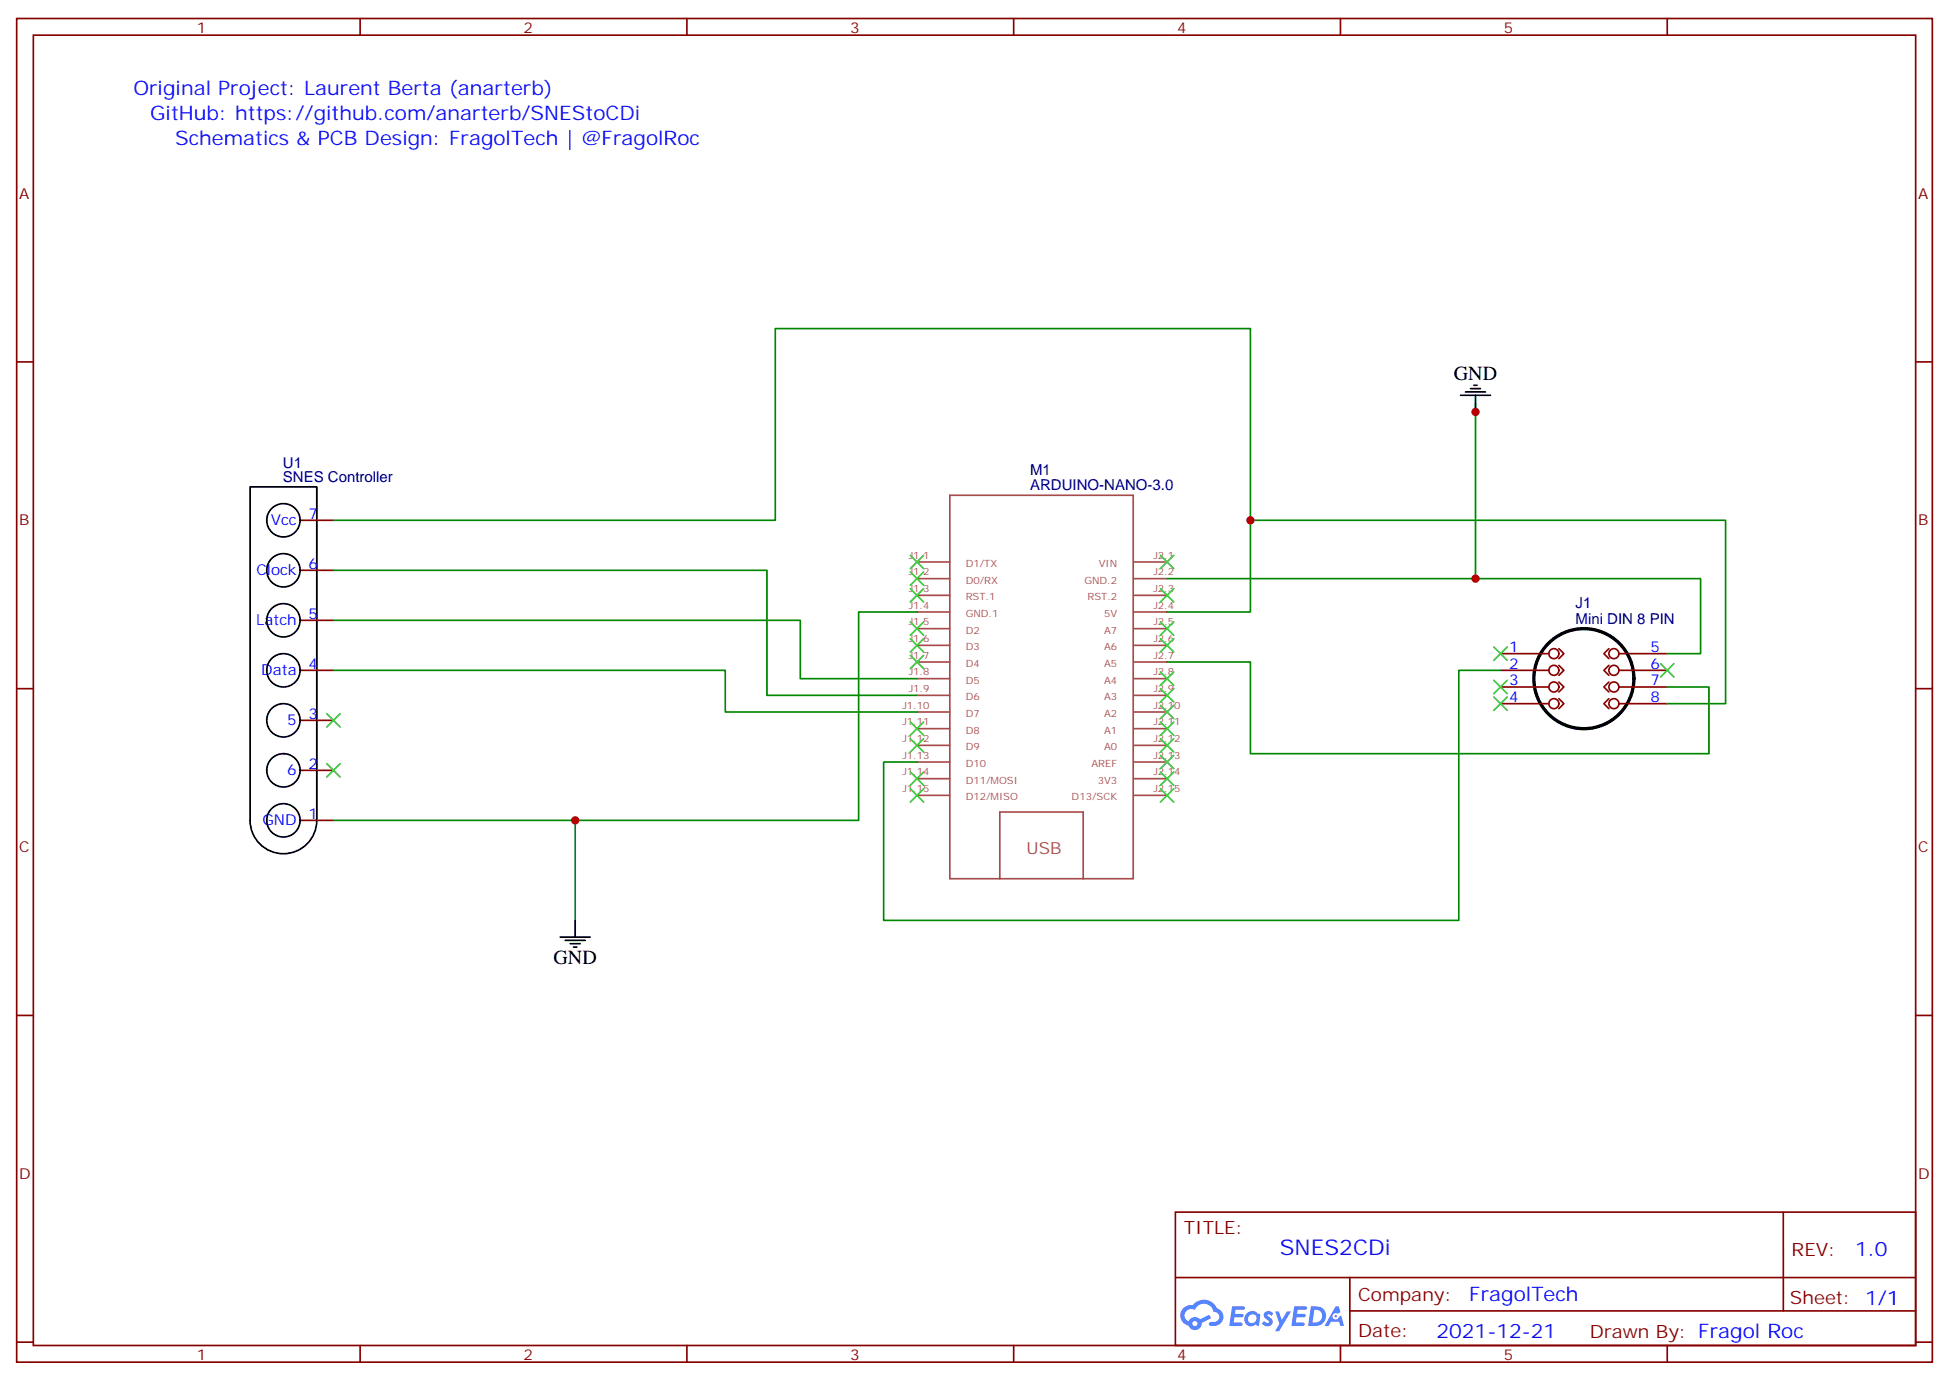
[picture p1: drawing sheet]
<svg xmlns="http://www.w3.org/2000/svg" width="412mm" height="292mm" viewBox="0 0 412 292" stroke-linecap="round" stroke-linejoin="round" font-family="sans-serif">
<g fill="none" stroke="#870000" stroke-width=".35">
<path d="M3.5 3.9h405.4v284.4h-405.4zM7.1 7.4h398.2v277.3h-398.2zM76.2 3.9v3.5M145.3 3.9v3.5M214.5 3.9v3.5M283.6 3.9v3.5M352.8 3.9v3.5M3.5 76.6h3.6M405.3 76.6h3.6M3.5 145.7h3.6M405.3 145.7h3.6M3.5 214.9h3.6"/>
<path d="M405.3 214.9h3.6M248.7 256.5h156.6v28.2h-156.6zM377.3 256.5v20.9M248.7 270.4h156.5M285.6 277.4h119.6M285.6 270.4v14.1M3.5 284h3.6M76.2 284.7v3.6M145.3 284.7v3.6M214.5 284.7v3.6M283.6 284.7v3.6M352.8 284.7v3.6"/>
<path d="M405.3 284h3.6"/>
</g>
<g fill="#5487ff">
<path d="M267.7 277.7a1.22 1.22 0 0 1 1.7 .2l-.4 .6a.47 .47 0 0 0-.3-.4 .47 .47 0 0 0-.5 .2v.1a1.55 1.55 0 0 1 1.1 1.5 1.34 1.34 0 0 1-2.3 .2l.5-.6 .7 .5a.29 .29 0 0 0 .3-.3 .29 .29 0 0 0-.2-.3 1.04 1.04 0 0 1-.6-1.7z"/>
<path d="M260.7 276.4h2.1a.43 .43 0 0 1 .5 .1 .43 .43 0 0 1 .1 .5l-.3 .2h-1.7l-.1 .8h1.5a.37 .37 0 0 1 .3 .4 .37 .37 0 0 1-.3 .4h-1.6l-.2 1.1h1.3a.43 .43 0 0 1 .5 0 .43 .43 0 0 1 .1 .5l-.3 .2h-2.5z"/>
<path d="M273.8 276.4h2.2a.43 .43 0 0 1 .4 .1 .43 .43 0 0 1 .1 .5l-.3 .2h-1.6l-.2 .8h1.6a.37 .37 0 0 1 .3 .4 .37 .37 0 0 1-.4 .4h-1.6l-.1 1.1h1.3a.43 .43 0 0 1 .4 0 .43 .43 0 0 1 .1 .5l-.3 .2h-2.4z"/>
<path d="M282.6 276.4h.7l.3 1.3-.6 .3a.69 .69 0 0 0-1 .3 .69 .69 0 0 0 .4 .9 .69 .69 0 0 0 .9-.6l.5-.2 .6 2.2h-.8l-.2-.9h-1.8l-.5 .9h-.8z"/>
<path d="M269.8 277.5h.8l.6 1.8 1.1-1.8h.9l-2.6 4.2h-.8l.9-1.5z"/>
<path d="M277.4 276.4l-.6 4.2h1.3a2.11 2.11 0 0 0 2.5-2.1 2.11 2.11 0 0 0-2.5-2.1zM278.1 277.2a1.39 1.39 0 0 1 1.7 1.4 1.39 1.39 0 0 1-1.8 1.3h-.3z"/>
<path d="M263.7 278.1a1.47 1.47 0 0 0-.1 2.1 1.47 1.47 0 0 0 2.1 .1l.7 .3 .3-2.3-.2-.3h-.4a1.49 1.49 0 0 0-2.4 .1zM264.4 278.4a.92 .92 0 0 1 1.5 .5 .92 .92 0 0 1-1.3 1.1 .9 .9 0 0 1-.2-1.6z"/>
<path d="M250.4 276.8a2.18 2.18 0 0 0 1.1 3.7 1.44 1.44 0 0 0 1.6 .9 1.44 1.44 0 0 0 1.2-1.4l2-1-.5-.8-1.9 1a1.47 1.47 0 0 0-2.4 .4 1.39 1.39 0 0 1-.7-1.9 1.39 1.39 0 0 1 2-.5 2.08 2.08 0 0 1 2.2-1.3 2.08 2.08 0 0 1 1.8 1.7 1.07 1.07 0 0 1 1.2 1 1.07 1.07 0 0 1-1 1.1h-.7a.43 .43 0 0 0-.5 .4 .43 .43 0 0 0 .4 .5 2 2 0 0 0 2.4-1 2 2 0 0 0-.7-2.6l-.4-.2a2.98 2.98 0 0 0-5.1-.6l-1.1 .1zM252.3 280.1a.55 .55 0 0 1 1.1 0 .55 .55 0 0 1-1.1 0z"/>
<circle cx="282.6" cy="278.5" r=".26"/>
</g>
<g fill="none" stroke="#000" stroke-width=".35">
<path d="M309 83.6h6.4M310.1 82.9h4.2M311.1 82.2h2.2M311.9 81.5h.7M312.2 83.6v3.6M52.9 103h14.1v70.6a7.1 7.1 0 0 1-7 7.1 7.1 7.1 0 0 1-7.1-7.1zM118.5 198.3h6.4M119.6 199h4.2M120.6 199.7h2.2M121.7 194.8v3.5M121.4 200.4h.7"/>
<circle cx="60" cy="110.1" r="3.5"/>
<circle cx="60" cy="131.3" r="3.5"/>
<circle cx="60" cy="120.7" r="3.5"/>
<circle cx="60" cy="141.9" r="3.5"/>
<circle cx="60" cy="152.4" r="3.5"/>
<circle cx="60" cy="173.6" r="3.5"/>
<circle cx="60" cy="163" r="3.5"/>
</g>
<circle cx="60" cy="159.5" r=".18" fill="#000"/>
<g fill="none" stroke="#870000" stroke-width=".35">
<path d="M63.5 110.1h7.1M63.5 120.7h7.1M63.5 131.3h7.1M317.5 138.3h10.2M329.8 137.3l1.1 1-1.1 1.1M340.4 137.3l-1 1 1 1.1M342.5 138.3h10.3M63.5 141.9h7.1M63.5 152.4h7.1M317.5 141.9h10.2M317.5 145.4h10.2M317.5 148.9h10.2"/>
<path d="M329.8 140.8l1.1 1.1-1.1 1M329.8 144.3l1.1 1.1-1.1 1M329.8 147.8l1.1 1.1-1.1 1.1M340.4 140.8l-1 1.1 1 1M340.4 144.3l-1 1.1 1 1M340.4 147.8l-1 1.1 1 1.1M342.5 141.9h10.3M342.5 145.4h10.3M342.5 148.9h10.3M63.5 163h7.1M63.5 173.6h7.1"/>
<circle cx="328.8" cy="138.3" r="1.06"/>
<circle cx="341.5" cy="138.3" r="1.06"/>
<circle cx="328.8" cy="141.9" r="1.06"/>
<circle cx="328.8" cy="145.4" r="1.06"/>
<circle cx="328.8" cy="148.9" r="1.06"/>
<circle cx="341.5" cy="141.9" r="1.06"/>
<circle cx="341.5" cy="145.4" r="1.06"/>
<circle cx="341.5" cy="148.9" r="1.06"/>
</g>
<g fill="none" stroke="#a64a4a" stroke-width=".35">
<path d="M194 118.9h7M201 104.8h38.8v81.1h-38.8zM240 118.9h6.9M194 122.4h7M194 126h7M194 129.5h7M194 133h7M194 136.6h7M240 122.4h6.9M240 126h6.9M240 129.5h6.9M240 133h6.9"/>
<path d="M240 136.6h6.9M194 140.1h7M194 143.6h7M194 147.1h7M194 150.7h7M194 154.2h7M194 157.7h7M240 140.1h6.9M240 143.6h6.9M240 147.1h6.9M240 150.7h6.9M240 154.2h6.9"/>
<path d="M240 157.7h6.9M194 161.3h7M194 164.8h7M194 168.3h7M240 161.3h6.9M240 164.8h6.9M240 168.3h6.9M211.6 185.9v-14.1h17.6v14.1"/>
</g>
<circle cx="335.1" cy="143.6" r="10.6" fill="none" stroke="#000" stroke-width=".71"/>
<path d="M312.2 85.4v37M70.6 110.1h93.4v-40.6h100.6v60h-17.7M264.6 110.1h100.5v38.8h-12.3M70.6 131.3h98.7v12.3h24.7M70.6 120.7h91.7v26.4h31.7M194 129.5h-12.3v44.1h-60M246.9 122.4h112.9v15.9h-7M70.6 141.9h82.9v8.8h40.5M246.9 140.1h17.7v19.4h97v-14.1h-8.8M317.5 141.9h-8.8v52.9h-121.7v-33.5h7M70.6 173.6h51.1v21.2" fill="none" stroke="#008700" stroke-width=".35"/>
<g fill="none" stroke="#3c3" stroke-width=".35">
<path d="M192.6 117.5l2.8 2.8M195.4 117.5l-2.8 2.8M245.5 117.5l2.9 2.8M248.4 117.5l-2.9 2.8M192.6 138.7l2.8 2.8M192.6 135.1l2.8 2.9M192.6 131.6l2.8 2.8M192.6 124.6l2.8 2.8M192.6 121l2.8 2.9M195.4 138.7l-2.8 2.8M195.4 135.1l-2.8 2.9M195.4 131.6l-2.8 2.8"/>
<path d="M195.4 124.6l-2.8 2.8M195.4 121l-2.8 2.9M245.5 124.6l2.9 2.8M245.5 131.6l2.9 2.8M245.5 135.1l2.9 2.9M248.4 124.6l-2.9 2.8M248.4 131.6l-2.9 2.8M248.4 135.1l-2.9 2.9M316.1 136.9l2.8 2.8M318.9 136.9l-2.8 2.8M69.1 151l2.9 2.8M72 151l-2.9 2.8"/>
<path d="M192.6 156.3l2.8 2.8M192.6 152.8l2.8 2.8M195.4 156.3l-2.8 2.8M195.4 152.8l-2.8 2.8M245.5 142.2l2.9 2.8M245.5 145.7l2.9 2.9M245.5 149.3l2.9 2.8M245.5 152.8l2.9 2.8M245.5 156.3l2.9 2.8M245.5 159.8l2.9 2.9M248.4 142.2l-2.9 2.8M248.4 145.7l-2.9 2.9"/>
<path d="M248.4 149.3l-2.9 2.8M248.4 152.8l-2.9 2.8M248.4 156.3l-2.9 2.8M248.4 159.8l-2.9 2.9M316.1 144l2.8 2.8M316.1 147.5l2.8 2.8M318.9 144l-2.8 2.8M318.9 147.5l-2.8 2.8M351.4 140.4l2.8 2.9M354.2 140.4l-2.8 2.9M69.1 161.6l2.9 2.8M72 161.6l-2.9 2.8"/>
<path d="M192.6 166.9l2.8 2.8M192.6 163.4l2.8 2.8M195.4 166.9l-2.8 2.8M195.4 163.4l-2.8 2.8M245.5 163.4l2.9 2.8M245.5 166.9l2.9 2.8M248.4 163.4l-2.9 2.8M248.4 166.9l-2.9 2.8"/>
</g>
<g fill="#c00">
<circle cx="264.6" cy="110.1" r=".88"/>
<circle cx="312.2" cy="122.4" r=".88"/>
<circle cx="312.2" cy="87.2" r=".88"/>
<circle cx="121.7" cy="173.6" r=".88"/>
</g>
<text font-size="4.6" fill="#00f" x="270.8" y="265.5">SNES2CDi</text>
<g font-size="4.2" fill="#00f">
<text x="28.2" y="20.1">Original Project: Laurent Berta (anarterb)</text>
<text x="31.7" y="25.4">GitHub: https://github.com/anarterb/SNEStoCDi</text>
<text x="37" y="30.7">Schematics &amp; PCB Design: FragolTech | @FragolRoc</text>
<text x="392.5" y="265.8">1.0</text>
<text x="310.9" y="275.3">FragolTech</text>
<text x="304" y="283.1">2021-12-21</text>
</g>
<g font-size="4.2">
<text x="307.6" y="80.3">GND</text>
<text x="117.1" y="203.9">GND</text>
</g>
<g font-size="3.9" fill="#800">
<text x="250.5" y="261.1">TITLE:</text>
<text x="379.1" y="265.8">REV:</text>
<text x="287.4" y="275.3">Company:</text>
<text x="378.7" y="275.9">Sheet: 1/1</text>
<text x="287.4" y="283">Date:</text>
<text x="336.4" y="283.1">Drawn By: Fragol Roc</text>
</g>
<text font-size="3.5" fill="#a54b4b" x="217.2" y="180.7">USB</text>
<g font-size="3.2" fill="#800">
<text x="41.6" y="6.9">1</text>
<text x="110.8" y="6.9">2</text>
<text x="179.9" y="6.9">3</text>
<text x="249.1" y="6.9">4</text>
<text x="318.2" y="6.9">5</text>
<text x="4.1" y="42">A</text>
<text x="405.9" y="42">A</text>
<text x="4.1" y="111.2">B</text>
<text x="405.9" y="111.2">B</text>
<text x="4.1" y="180.3">C</text>
<text x="405.9" y="180.3">C</text>
<text x="4.1" y="249.4">D</text>
<text x="405.9" y="249.4">D</text>
<text x="41.6" y="287.7">1</text>
<text x="110.8" y="287.7">2</text>
<text x="179.9" y="287.7">3</text>
<text x="249.1" y="287.7">4</text>
<text x="318.2" y="287.7">5</text>
</g>
<g font-size="3.2" fill="#000080">
<text x="59.9" y="102">SNES Controller</text>
<text x="59.9" y="99">U1</text>
<text x="218" y="100.5">M1</text>
<text x="218" y="103.8">ARDUINO-NANO-3.0</text>
<text x="333.4" y="132">Mini DIN 8 PIN</text>
<text x="333.4" y="128.8">J1</text>
</g>
<g font-size="3.2" fill="#00f">
<text x="57.3" y="111.2">Vcc</text>
<text x="65.3" y="109.7">7</text>
<text x="54.3" y="121.7">Clock</text>
<text x="65.3" y="120.3">6</text>
<text x="65.3" y="130.9">5</text>
<text x="54.2" y="132.3">Latch</text>
<text x="319.4" y="138">1</text>
<text x="349.2" y="138">5</text>
<text x="55.3" y="142.9">Data</text>
<text x="65.3" y="141.5">4</text>
<text x="319.4" y="141.5">2</text>
<text x="349.2" y="141.5">6</text>
<text x="319.4" y="145">3</text>
<text x="319.4" y="148.6">4</text>
<text x="349.2" y="145">7</text>
<text x="349.2" y="148.6">8</text>
<text x="60.8" y="153.5">5</text>
<text x="65.3" y="152.1">3</text>
<text x="60.8" y="164.1">6</text>
<text x="65.3" y="162.7">2</text>
<text x="65.3" y="173.2">1</text>
<text x="55.5" y="174.7">GND</text>
</g>
<g font-size="2.1" fill="#a54b4b">
<text x="192.3" y="118.2">J1.1</text>
<text x="204.3" y="120">D1/TX</text>
<text x="232.5" y="120">VIN</text>
<text x="244.1" y="118.2">J2.1</text>
<text x="192.3" y="121.8">J1.2</text>
<text x="192.3" y="125.3">J1.3</text>
<text x="204.3" y="123.5">D0/RX</text>
<text x="229.5" y="123.5">GND.2</text>
<text x="244.1" y="121.8">J2.2</text>
<text x="244.1" y="125.3">J2.3</text>
<text x="192.3" y="128.8">J1.4</text>
<text x="204.3" y="127">RST.1</text>
<text x="204.3" y="130.5">GND.1</text>
<text x="230.1" y="127">RST.2</text>
<text x="233.6" y="130.5">5V</text>
<text x="244.1" y="128.8">J2.4</text>
<text x="192.3" y="132.3">J1.5</text>
<text x="192.3" y="135.9">J1.6</text>
<text x="204.3" y="134.1">D2</text>
<text x="204.3" y="137.6">D3</text>
<text x="233.6" y="134.1">A7</text>
<text x="233.6" y="137.6">A6</text>
<text x="244.1" y="132.3">J2.5</text>
<text x="244.1" y="135.9">J2.6</text>
<text x="192.3" y="139.4">J1.7</text>
<text x="192.3" y="142.9">J1.8</text>
<text x="204.3" y="141.1">D4</text>
<text x="233.6" y="141.1">A5</text>
<text x="244.1" y="139.4">J2.7</text>
<text x="244.1" y="142.9">J2.8</text>
<text x="190.9" y="150">J1.10</text>
<text x="192.3" y="146.4">J1.9</text>
<text x="204.3" y="144.7">D5</text>
<text x="204.3" y="148.2">D6</text>
<text x="233.6" y="144.7">A4</text>
<text x="233.6" y="148.2">A3</text>
<text x="244.1" y="146.4">J2.9</text>
<text x="244.1" y="150">J2.10</text>
<text x="190.9" y="153.5">J1.11</text>
<text x="204.3" y="151.7">D7</text>
<text x="204.3" y="155.2">D8</text>
<text x="233.6" y="151.7">A2</text>
<text x="233.6" y="155.2">A1</text>
<text x="244.1" y="153.5">J2.11</text>
<text x="190.9" y="157">J1.12</text>
<text x="190.9" y="160.6">J1.13</text>
<text x="204.3" y="158.8">D9</text>
<text x="233.6" y="158.8">A0</text>
<text x="244.1" y="157">J2.12</text>
<text x="244.1" y="160.6">J2.13</text>
<text x="190.9" y="164.1">J1.14</text>
<text x="190.9" y="167.6">J1.15</text>
<text x="204.3" y="162.3">D10</text>
<text x="204.3" y="165.8">D11/MOSI</text>
<text x="230.9" y="162.3">AREF</text>
<text x="232.3" y="165.8">3V3</text>
<text x="244.1" y="164.1">J2.14</text>
<text x="244.1" y="167.6">J2.15</text>
<text x="204.3" y="169.4">D12/MISO</text>
<text x="226.8" y="169.4">D13/SCK</text>
</g>
</svg>
